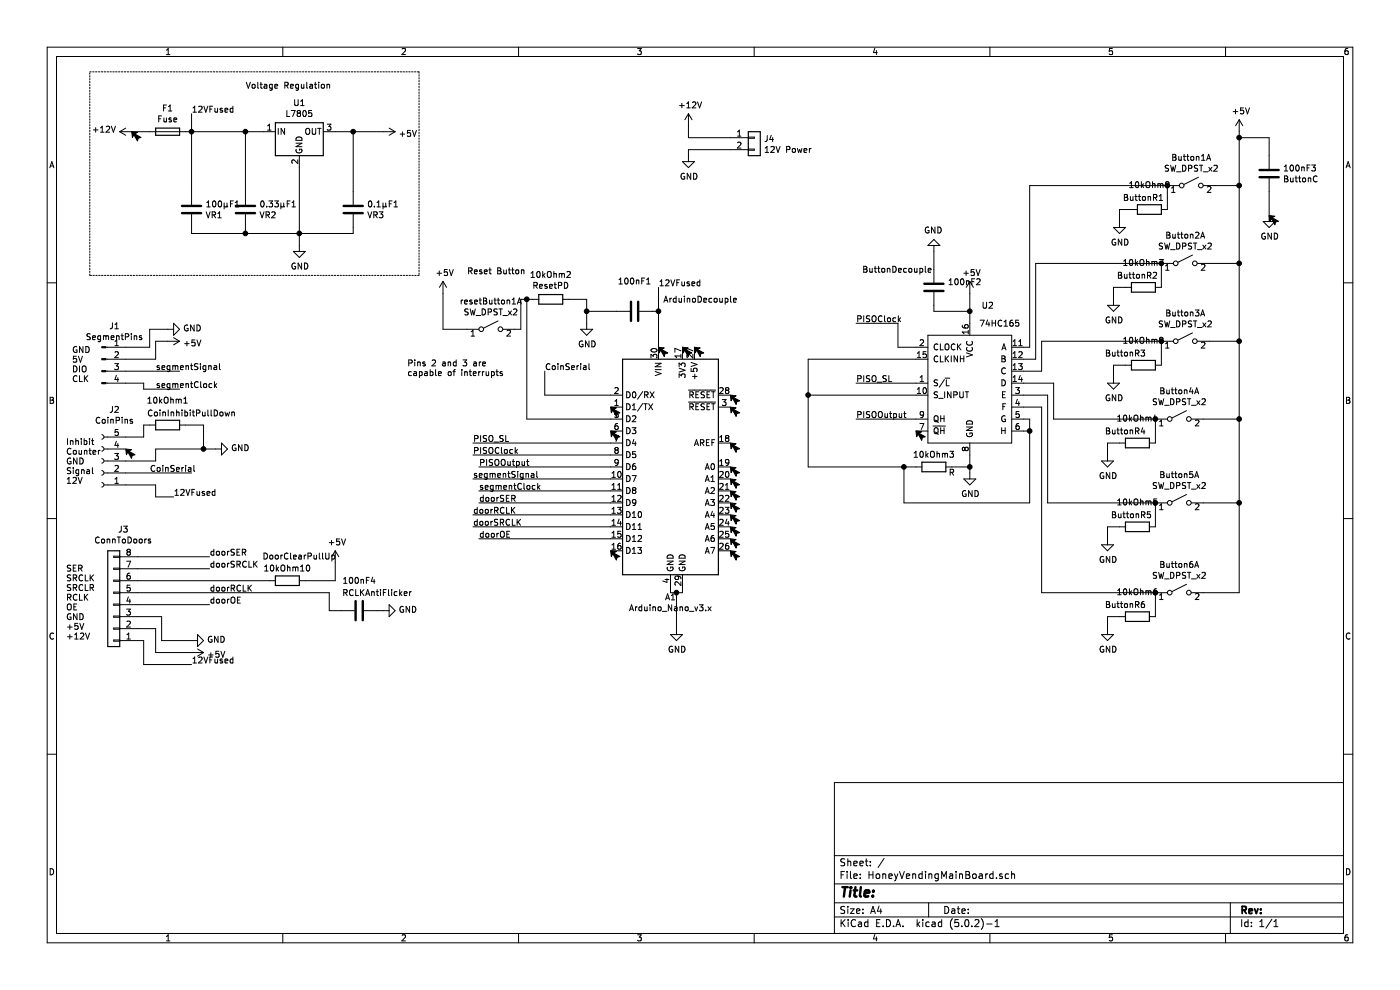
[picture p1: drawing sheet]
EESchema Schematic File Version 4
LIBS:HoneyVendingMainBoard-cache
EELAYER 26 0
EELAYER END
$Descr A4 11693 8268
encoding utf-8
Sheet 1 1
Title ""
Date ""
Rev ""
Comp ""
Comment1 ""
Comment2 ""
Comment3 ""
Comment4 ""
$EndDescr
$Comp
L Switch:SW_DPST_x2 Button1
U 1 1
P 9950 1550
F 0 "Button1" H 9950 1785 50  0000 C CNN
F 1 "SW_DPST_x2" H 9950 1694 50  0000 C CNN
F 2 "Button_Switch_THT:SW_PUSH_6mm_H9.5mm" H 9950 1550 50  0001 C CNN
F 3 "~" H 9950 1550 50  0001 C CNN
	1    9950 1550
	1    0    0    -1  
$EndComp
$Comp
L power:GND #PWR0101
U 1 1
P 9350 1850
F 0 "#PWR0101" H 9350 1600 50  0001 C CNN
F 1 "GND" H 9355 1677 50  0000 C CNN
F 2 "" H 9350 1850 50  0001 C CNN
F 3 "" H 9350 1850 50  0001 C CNN
	1    9350 1850
	1    0    0    -1  
$EndComp
$Comp
L Device:R 10kOhm9
U 1 1
P 9600 1750
F 0 "10kOhm9" V 9393 1750 50  0000 C CNN
F 1 "ButtonR1" V 9500 1700 50  0000 C CNN
F 2 "Resistor_SMD:R_0805_2012Metric_Pad1.15x1.40mm_HandSolder" V 9530 1750 50  0001 C CNN
F 3 "~" H 9600 1750 50  0001 C CNN
	1    9600 1750
	0    1    1    0   
$EndComp
Wire Wire Line
	9750 1550 9750 1750
Wire Wire Line
	9450 1750 9350 1750
Wire Wire Line
	9350 1750 9350 1850
$Comp
L power:+5V #PWR0102
U 1 1
P 10350 1100
F 0 "#PWR0102" H 10350 950 50  0001 C CNN
F 1 "+5V" H 10365 1273 50  0000 C CNN
F 2 "" H 10350 1100 50  0001 C CNN
F 3 "" H 10350 1100 50  0001 C CNN
	1    10350 1100
	1    0    0    -1  
$EndComp
$Comp
L Switch:SW_DPST_x2 Button2
U 1 1
P 9900 2200
F 0 "Button2" H 9900 2435 50  0000 C CNN
F 1 "SW_DPST_x2" H 9900 2344 50  0000 C CNN
F 2 "Button_Switch_THT:SW_PUSH_6mm_H9.5mm" H 9900 2200 50  0001 C CNN
F 3 "~" H 9900 2200 50  0001 C CNN
	1    9900 2200
	1    0    0    -1  
$EndComp
$Comp
L power:GND #PWR0103
U 1 1
P 9300 2500
F 0 "#PWR0103" H 9300 2250 50  0001 C CNN
F 1 "GND" H 9305 2327 50  0000 C CNN
F 2 "" H 9300 2500 50  0001 C CNN
F 3 "" H 9300 2500 50  0001 C CNN
	1    9300 2500
	1    0    0    -1  
$EndComp
$Comp
L Device:R 10kOhm7
U 1 1
P 9550 2400
F 0 "10kOhm7" V 9343 2400 50  0000 C CNN
F 1 "ButtonR2" V 9450 2350 50  0000 C CNN
F 2 "Resistor_SMD:R_0805_2012Metric_Pad1.15x1.40mm_HandSolder" V 9480 2400 50  0001 C CNN
F 3 "~" H 9550 2400 50  0001 C CNN
	1    9550 2400
	0    1    1    0   
$EndComp
Wire Wire Line
	9700 2200 9700 2400
Wire Wire Line
	9400 2400 9300 2400
Wire Wire Line
	9300 2400 9300 2500
$Comp
L power:GND #PWR0104
U 1 1
P 9300 3150
F 0 "#PWR0104" H 9300 2900 50  0001 C CNN
F 1 "GND" H 9305 2977 50  0000 C CNN
F 2 "" H 9300 3150 50  0001 C CNN
F 3 "" H 9300 3150 50  0001 C CNN
	1    9300 3150
	1    0    0    -1  
$EndComp
$Comp
L Device:R 10kOhm8
U 1 1
P 9550 3050
F 0 "10kOhm8" V 9343 3050 50  0000 C CNN
F 1 "ButtonR3" V 9450 2900 50  0000 C CNN
F 2 "Resistor_SMD:R_0805_2012Metric_Pad1.15x1.40mm_HandSolder" V 9480 3050 50  0001 C CNN
F 3 "~" H 9550 3050 50  0001 C CNN
	1    9550 3050
	0    1    1    0   
$EndComp
Wire Wire Line
	9700 2850 9700 3050
Wire Wire Line
	9400 3050 9300 3050
Wire Wire Line
	9300 3050 9300 3150
$Comp
L power:GND #PWR0105
U 1 1
P 9250 3800
F 0 "#PWR0105" H 9250 3550 50  0001 C CNN
F 1 "GND" H 9255 3627 50  0000 C CNN
F 2 "" H 9250 3800 50  0001 C CNN
F 3 "" H 9250 3800 50  0001 C CNN
	1    9250 3800
	1    0    0    -1  
$EndComp
$Comp
L Device:R 10kOhm4
U 1 1
P 9500 3700
F 0 "10kOhm4" V 9293 3700 50  0000 C CNN
F 1 "ButtonR4" V 9400 3600 50  0000 C CNN
F 2 "Resistor_SMD:R_0805_2012Metric_Pad1.15x1.40mm_HandSolder" V 9430 3700 50  0001 C CNN
F 3 "~" H 9500 3700 50  0001 C CNN
	1    9500 3700
	0    1    1    0   
$EndComp
Wire Wire Line
	9650 3500 9650 3700
Wire Wire Line
	9350 3700 9250 3700
Wire Wire Line
	9250 3700 9250 3800
$Comp
L Switch:SW_DPST_x2 Button5
U 1 1
P 9850 4200
F 0 "Button5" H 9850 4435 50  0000 C CNN
F 1 "SW_DPST_x2" H 9850 4344 50  0000 C CNN
F 2 "Button_Switch_THT:SW_PUSH_6mm_H9.5mm" H 9850 4200 50  0001 C CNN
F 3 "~" H 9850 4200 50  0001 C CNN
	1    9850 4200
	1    0    0    -1  
$EndComp
$Comp
L power:GND #PWR0106
U 1 1
P 9250 4500
F 0 "#PWR0106" H 9250 4250 50  0001 C CNN
F 1 "GND" H 9255 4327 50  0000 C CNN
F 2 "" H 9250 4500 50  0001 C CNN
F 3 "" H 9250 4500 50  0001 C CNN
	1    9250 4500
	1    0    0    -1  
$EndComp
$Comp
L Device:R 10kOhm5
U 1 1
P 9500 4400
F 0 "10kOhm5" V 9293 4400 50  0000 C CNN
F 1 "ButtonR5" V 9400 4350 50  0000 C CNN
F 2 "Resistor_SMD:R_0805_2012Metric_Pad1.15x1.40mm_HandSolder" V 9430 4400 50  0001 C CNN
F 3 "~" H 9500 4400 50  0001 C CNN
	1    9500 4400
	0    1    1    0   
$EndComp
Wire Wire Line
	9650 4200 9650 4400
Wire Wire Line
	9350 4400 9250 4400
Wire Wire Line
	9250 4400 9250 4500
$Comp
L power:GND #PWR0107
U 1 1
P 9250 5250
F 0 "#PWR0107" H 9250 5000 50  0001 C CNN
F 1 "GND" H 9255 5077 50  0000 C CNN
F 2 "" H 9250 5250 50  0001 C CNN
F 3 "" H 9250 5250 50  0001 C CNN
	1    9250 5250
	1    0    0    -1  
$EndComp
$Comp
L Device:R 10kOhm6
U 1 1
P 9500 5150
F 0 "10kOhm6" V 9293 5150 50  0000 C CNN
F 1 "ButtonR6" V 9400 5050 50  0000 C CNN
F 2 "Resistor_SMD:R_0805_2012Metric_Pad1.15x1.40mm_HandSolder" V 9430 5150 50  0001 C CNN
F 3 "~" H 9500 5150 50  0001 C CNN
	1    9500 5150
	0    1    1    0   
$EndComp
Wire Wire Line
	9650 4950 9650 5150
Wire Wire Line
	9350 5150 9250 5150
Wire Wire Line
	9250 5150 9250 5250
Wire Wire Line
	10150 1550 10350 1550
Wire Wire Line
	10350 1550 10350 1150
Wire Wire Line
	10100 2200 10350 2200
Wire Wire Line
	10350 2200 10350 1550
Connection ~ 10350 1550
Wire Wire Line
	10100 2850 10350 2850
Wire Wire Line
	10350 2850 10350 2200
Connection ~ 10350 2200
Connection ~ 10350 2850
Wire Wire Line
	10050 4200 10350 4200
Wire Wire Line
	10050 4950 10350 4950
Wire Wire Line
	10350 4950 10350 4200
Connection ~ 10350 4200
$Comp
L power:+12V #PWR0108
U 1 1
P 1100 1100
F 0 "#PWR0108" H 1100 950 50  0001 C CNN
F 1 "+12V" V 1115 1228 50  0000 L CNN
F 2 "" H 1100 1100 50  0001 C CNN
F 3 "" H 1100 1100 50  0001 C CNN
	1    1100 1100
	0    -1   -1   0   
$EndComp
$Comp
L Device:Fuse F1
U 1 1
P 1400 1100
F 0 "F1" V 1203 1100 50  0000 C CNN
F 1 "Fuse" V 1294 1100 50  0000 C CNN
F 2 "Fuse:Fuseholder_Cylinder-5x20mm_Schurter_0031_8201_Horizontal_Open" V 1330 1100 50  0001 C CNN
F 3 "~" H 1400 1100 50  0001 C CNN
	1    1400 1100
	0    1    1    0   
$EndComp
$Comp
L Device:C 100µF1
U 1 1
P 1600 1750
F 0 "100µF1" H 1715 1796 50  0000 L CNN
F 1 "VR1" H 1715 1705 50  0000 L CNN
F 2 "Capacitor_THT:CP_Radial_D8.0mm_P3.50mm" H 1638 1600 50  0001 C CNN
F 3 "~" H 1600 1750 50  0001 C CNN
	1    1600 1750
	1    0    0    -1  
$EndComp
$Comp
L Device:C 0.33µF1
U 1 1
P 2050 1750
F 0 "0.33µF1" H 2165 1796 50  0000 L CNN
F 1 "VR2" H 2165 1705 50  0000 L CNN
F 2 "Capacitor_THT:C_Disc_D3.8mm_W2.6mm_P2.50mm" H 2088 1600 50  0001 C CNN
F 3 "~" H 2050 1750 50  0001 C CNN
	1    2050 1750
	1    0    0    -1  
$EndComp
$Comp
L Device:C 0.1µF1
U 1 1
P 2950 1750
F 0 "0.1µF1" H 3065 1796 50  0000 L CNN
F 1 "VR3" H 3065 1705 50  0000 L CNN
F 2 "Capacitor_THT:C_Disc_D6.0mm_W2.5mm_P5.00mm" H 2988 1600 50  0001 C CNN
F 3 "~" H 2950 1750 50  0001 C CNN
	1    2950 1750
	1    0    0    -1  
$EndComp
$Comp
L Regulator_Linear:L7805 U1
U 1 1
P 2500 1100
F 0 "U1" H 2500 1342 50  0000 C CNN
F 1 "L7805" H 2500 1251 50  0000 C CNN
F 2 "Package_TO_SOT_THT:TO-220F-3_Vertical" H 2525 950 50  0001 L CIN
F 3 "http://www.st.com/content/ccc/resource/technical/document/datasheet/41/4f/b3/b0/12/d4/47/88/CD00000444.pdf/files/CD00000444.pdf/jcr:content/translations/en.CD00000444.pdf" H 2500 1050 50  0001 C CNN
	1    2500 1100
	1    0    0    -1  
$EndComp
$Comp
L power:GND #PWR0109
U 1 1
P 2500 2050
F 0 "#PWR0109" H 2500 1800 50  0001 C CNN
F 1 "GND" H 2505 1877 50  0000 C CNN
F 2 "" H 2500 2050 50  0001 C CNN
F 3 "" H 2500 2050 50  0001 C CNN
	1    2500 2050
	1    0    0    -1  
$EndComp
Wire Wire Line
	1100 1100 1250 1100
Wire Wire Line
	1550 1100 1600 1100
Wire Wire Line
	1600 1100 1600 1600
Connection ~ 1600 1100
Wire Wire Line
	1600 1100 2050 1100
Wire Wire Line
	2050 1600 2050 1100
Connection ~ 2050 1100
Wire Wire Line
	2050 1100 2200 1100
Wire Wire Line
	1600 1900 1600 1950
Wire Wire Line
	1600 1950 2050 1950
Wire Wire Line
	2500 1950 2500 2050
Wire Wire Line
	2050 1900 2050 1950
Connection ~ 2050 1950
Wire Wire Line
	2050 1950 2500 1950
Wire Wire Line
	2950 1900 2950 1950
Wire Wire Line
	2950 1950 2500 1950
Connection ~ 2500 1950
Wire Wire Line
	2500 1400 2500 1950
Wire Wire Line
	2800 1100 2950 1100
Wire Wire Line
	2950 1100 2950 1600
$Comp
L power:+5V #PWR0110
U 1 1
P 3200 1100
F 0 "#PWR0110" H 3200 950 50  0001 C CNN
F 1 "+5V" V 3215 1228 50  0000 L CNN
F 2 "" H 3200 1100 50  0001 C CNN
F 3 "" H 3200 1100 50  0001 C CNN
	1    3200 1100
	0    1    1    0   
$EndComp
Wire Wire Line
	2950 1100 3200 1100
Connection ~ 2950 1100
$Comp
L MCU_Module:Arduino_Nano_v3.x A1
U 1 1
P 5600 3900
F 0 "A1" H 5600 2814 50  0000 C CNN
F 1 "Arduino_Nano_v3.x" H 5600 2723 50  0000 C CNN
F 2 "Module:Arduino_Nano" H 5600 3900 50  0001 C CIN
F 3 "http://www.mouser.com/pdfdocs/Gravitech_Arduino_Nano3_0.pdf" H 5600 3900 50  0001 C CNN
	1    5600 3900
	1    0    0    -1  
$EndComp
$Comp
L Connector:Conn_01x05_Female J2
U 1 1
P 850 3850
F 0 "J2" H 744 3425 50  0000 C CNN
F 1 "CoinPins" H 744 3516 50  0000 C CNN
F 2 "Connector_PinHeader_2.54mm:PinHeader_1x05_P2.54mm_Vertical" H 850 3850 50  0001 C CNN
F 3 "~" H 850 3850 50  0001 C CNN
	1    850  3850
	-1   0    0    1   
$EndComp
Text Notes 550  4050 0    50   ~ 0
Inhibit\nCounter\nGND\nSignal\n12V
$Comp
L power:GND #PWR0111
U 1 1
P 1800 3750
F 0 "#PWR0111" H 1800 3500 50  0001 C CNN
F 1 "GND" V 1805 3622 50  0000 R CNN
F 2 "" H 1800 3750 50  0001 C CNN
F 3 "" H 1800 3750 50  0001 C CNN
	1    1800 3750
	0    -1   -1   0   
$EndComp
Wire Wire Line
	1050 3850 1300 3850
Wire Wire Line
	1300 3850 1300 3750
Wire Wire Line
	1050 4050 1300 4050
Wire Wire Line
	1300 4050 1300 4150
Wire Wire Line
	1300 4150 1450 4150
$Comp
L Connector:Conn_01x04_Male J1
U 1 1
P 850 3000
F 0 "J1" H 956 3278 50  0000 C CNN
F 1 "SegmentPins" H 956 3187 50  0000 C CNN
F 2 "Connector:NS-Tech_Grove_1x04_P2mm_Vertical" H 850 3000 50  0001 C CNN
F 3 "~" H 850 3000 50  0001 C CNN
	1    850  3000
	1    0    0    -1  
$EndComp
Text Notes 600  3200 0    50   ~ 0
GND\n5V\nDIO\nCLK
$Comp
L power:GND #PWR0113
U 1 1
P 1400 2750
F 0 "#PWR0113" H 1400 2500 50  0001 C CNN
F 1 "GND" V 1405 2622 50  0000 R CNN
F 2 "" H 1400 2750 50  0001 C CNN
F 3 "" H 1400 2750 50  0001 C CNN
	1    1400 2750
	0    -1   -1   0   
$EndComp
$Comp
L power:+5V #PWR0114
U 1 1
P 1400 2850
F 0 "#PWR0114" H 1400 2700 50  0001 C CNN
F 1 "+5V" V 1415 2978 50  0000 L CNN
F 2 "" H 1400 2850 50  0001 C CNN
F 3 "" H 1400 2850 50  0001 C CNN
	1    1400 2850
	0    1    1    0   
$EndComp
Wire Wire Line
	1050 2900 1250 2900
Wire Wire Line
	1250 2900 1250 2750
Wire Wire Line
	1400 2850 1300 2850
Wire Wire Line
	1300 2850 1300 3000
Wire Wire Line
	1300 3000 1050 3000
Connection ~ 9750 1550
Connection ~ 9700 2200
$Comp
L power:+5V #PWR0115
U 1 1
P 8100 2450
F 0 "#PWR0115" H 8100 2300 50  0001 C CNN
F 1 "+5V" H 8115 2623 50  0000 C CNN
F 2 "" H 8100 2450 50  0001 C CNN
F 3 "" H 8100 2450 50  0001 C CNN
	1    8100 2450
	1    0    0    -1  
$EndComp
$Comp
L power:GND #PWR0116
U 1 1
P 8100 3950
F 0 "#PWR0116" H 8100 3700 50  0001 C CNN
F 1 "GND" H 8105 3777 50  0000 C CNN
F 2 "" H 8100 3950 50  0001 C CNN
F 3 "" H 8100 3950 50  0001 C CNN
	1    8100 3950
	1    0    0    -1  
$EndComp
Text Notes 3400 3150 0    50   ~ 0
Pins 2 and 3 are \ncapable of interrupts
$Comp
L Device:C 100nF1
U 1 1
P 5300 2600
F 0 "100nF1" V 5048 2600 50  0000 C CNN
F 1 "ArduinoDecouple" V 5200 3150 50  0000 C CNN
F 2 "Capacitor_THT:C_Disc_D6.0mm_W2.5mm_P5.00mm" H 5338 2450 50  0001 C CNN
F 3 "~" H 5300 2600 50  0001 C CNN
	1    5300 2600
	0    1    1    0   
$EndComp
$Comp
L power:GND #PWR0117
U 1 1
P 5650 5250
F 0 "#PWR0117" H 5650 5000 50  0001 C CNN
F 1 "GND" H 5655 5077 50  0000 C CNN
F 2 "" H 5650 5250 50  0001 C CNN
F 3 "" H 5650 5250 50  0001 C CNN
	1    5650 5250
	1    0    0    -1  
$EndComp
$Comp
L power:GND #PWR0118
U 1 1
P 4900 2700
F 0 "#PWR0118" H 4900 2450 50  0001 C CNN
F 1 "GND" H 4905 2527 50  0000 C CNN
F 2 "" H 4900 2700 50  0001 C CNN
F 3 "" H 4900 2700 50  0001 C CNN
	1    4900 2700
	1    0    0    -1  
$EndComp
Wire Wire Line
	5500 2400 5500 2600
Wire Wire Line
	5500 2600 5450 2600
Wire Wire Line
	5500 2900 5500 2600
Connection ~ 5500 2600
Wire Wire Line
	5150 2600 4900 2600
Wire Wire Line
	5600 4900 5600 4950
Wire Wire Line
	5600 4950 5650 4950
Wire Wire Line
	5700 4950 5700 4900
Wire Wire Line
	5650 4950 5650 5250
Connection ~ 5650 4950
Wire Wire Line
	5650 4950 5700 4950
Wire Wire Line
	1050 3100 1500 3100
Wire Wire Line
	1500 3250 1200 3250
Wire Wire Line
	1200 3250 1200 3200
Wire Wire Line
	1200 3200 1050 3200
$Comp
L 74xx:74HC165 U2
U 1 1
P 8100 3250
F 0 "U2" H 8250 3950 50  0000 C CNN
F 1 "74HC165" H 8350 3800 50  0000 C CNN
F 2 "Customs:74HC165" H 8800 2750 50  0001 C CNN
F 3 "" H 8800 2750 50  0001 C CNN
	1    8100 3250
	1    0    0    -1  
$EndComp
Wire Wire Line
	8550 2900 8600 2900
Wire Wire Line
	8600 2900 8600 1550
Wire Wire Line
	8600 1550 9750 1550
Wire Wire Line
	8650 2200 8650 3000
Wire Wire Line
	8650 3000 8550 3000
Wire Wire Line
	8650 2200 9700 2200
Wire Wire Line
	8550 3100 8700 3100
Wire Wire Line
	8700 3100 8700 2850
Wire Wire Line
	8700 2850 9700 2850
Wire Wire Line
	9650 3500 8800 3500
Wire Wire Line
	8800 3500 8800 3200
Wire Wire Line
	8800 3200 8550 3200
Wire Wire Line
	9650 4200 8750 4200
Wire Wire Line
	8750 4200 8750 3300
Wire Wire Line
	8750 3300 8550 3300
Connection ~ 9650 4200
Wire Wire Line
	9650 4950 8700 4950
Wire Wire Line
	8700 4950 8700 3400
Wire Wire Line
	8700 3400 8550 3400
Wire Wire Line
	8100 2450 8100 2600
Wire Wire Line
	7500 2700 7500 2900
Wire Wire Line
	7500 2900 7650 2900
Wire Wire Line
	8550 3600 8600 3600
Wire Wire Line
	8550 3500 8600 3500
Wire Wire Line
	8600 3500 8600 3600
Connection ~ 8600 3600
$Comp
L Device:R 10kOhm3
U 1 1
P 7800 3900
F 0 "10kOhm3" V 7900 3900 50  0000 C CNN
F 1 "R" V 7750 3750 50  0000 C CNN
F 2 "Resistor_SMD:R_0805_2012Metric_Pad1.15x1.40mm_HandSolder" V 7730 3900 50  0001 C CNN
F 3 "~" H 7800 3900 50  0001 C CNN
	1    7800 3900
	0    -1   -1   0   
$EndComp
Wire Wire Line
	8100 3800 8100 3900
Wire Wire Line
	6750 3000 6750 3300
Wire Wire Line
	6750 3900 7550 3900
Wire Wire Line
	6750 3000 7650 3000
Wire Wire Line
	6750 3300 7650 3300
Connection ~ 6750 3300
Wire Wire Line
	6750 3300 6750 3900
Wire Wire Line
	7950 3900 8100 3900
Connection ~ 8100 3900
Wire Wire Line
	8100 3900 8100 3950
Wire Wire Line
	8600 4200 7550 4200
Wire Wire Line
	7550 4200 7550 3900
Wire Wire Line
	8600 3600 8600 4200
Connection ~ 7550 3900
Wire Wire Line
	7550 3900 7650 3900
$Comp
L power:GND #PWR0120
U 1 1
P 7800 2100
F 0 "#PWR0120" H 7800 1850 50  0001 C CNN
F 1 "GND" H 7805 1927 50  0000 C CNN
F 2 "" H 7800 2100 50  0001 C CNN
F 3 "" H 7800 2100 50  0001 C CNN
	1    7800 2100
	-1   0    0    1   
$EndComp
$Comp
L Device:C 100nF2
U 1 1
P 7800 2400
F 0 "100nF2" H 7915 2446 50  0000 L CNN
F 1 "ButtonDecouple" H 7200 2550 50  0000 L CNN
F 2 "Capacitor_THT:C_Disc_D6.0mm_W2.5mm_P5.00mm" H 7838 2250 50  0001 C CNN
F 3 "~" H 7800 2400 50  0001 C CNN
	1    7800 2400
	1    0    0    -1  
$EndComp
Wire Wire Line
	7800 2100 7800 2250
Wire Wire Line
	7800 2550 7800 2600
Wire Wire Line
	7800 2600 8100 2600
Connection ~ 8100 2600
Wire Wire Line
	8100 2600 8100 2700
$Comp
L Switch:SW_DPST_x2 resetButton1
U 1 1
P 4100 2750
F 0 "resetButton1" H 4100 2985 50  0000 C CNN
F 1 "SW_DPST_x2" H 4100 2894 50  0000 C CNN
F 2 "Button_Switch_THT:SW_PUSH_6mm_H9.5mm" H 4100 2750 50  0001 C CNN
F 3 "~" H 4100 2750 50  0001 C CNN
	1    4100 2750
	1    0    0    -1  
$EndComp
$Comp
L power:+5V #PWR0121
U 1 1
P 3700 2450
F 0 "#PWR0121" H 3700 2300 50  0001 C CNN
F 1 "+5V" H 3715 2623 50  0000 C CNN
F 2 "" H 3700 2450 50  0001 C CNN
F 3 "" H 3700 2450 50  0001 C CNN
	1    3700 2450
	1    0    0    -1  
$EndComp
$Comp
L Device:R 10kOhm2
U 1 1
P 4600 2500
F 0 "10kOhm2" V 4393 2500 50  0000 C CNN
F 1 "ResetPD" V 4484 2500 50  0000 C CNN
F 2 "Resistor_SMD:R_0805_2012Metric_Pad1.15x1.40mm_HandSolder" V 4530 2500 50  0001 C CNN
F 3 "~" H 4600 2500 50  0001 C CNN
	1    4600 2500
	0    1    1    0   
$EndComp
Wire Wire Line
	4300 2750 4350 2750
Wire Wire Line
	4350 2750 4350 2500
Wire Wire Line
	4350 2500 4400 2500
Wire Wire Line
	4750 2500 4900 2500
Wire Wire Line
	4900 2500 4900 2600
Wire Wire Line
	3900 2750 3700 2750
Wire Wire Line
	3700 2750 3700 2450
$Comp
L Device:R 10kOhm1
U 1 1
P 1400 3550
F 0 "10kOhm1" V 1193 3550 50  0000 C CNN
F 1 "CoinInhibitPullDown" V 1300 3750 50  0000 C CNN
F 2 "Resistor_SMD:R_0805_2012Metric_Pad1.15x1.40mm_HandSolder" V 1330 3550 50  0001 C CNN
F 3 "~" H 1400 3550 50  0001 C CNN
	1    1400 3550
	0    1    1    0   
$EndComp
Wire Wire Line
	1050 3650 1200 3650
Wire Wire Line
	1200 3650 1200 3550
Wire Wire Line
	1200 3550 1250 3550
Wire Wire Line
	1300 3750 1700 3750
Wire Wire Line
	1550 3550 1700 3550
Wire Wire Line
	1700 3550 1700 3750
Connection ~ 1700 3750
Wire Wire Line
	1700 3750 1800 3750
Text Notes 3900 2300 0    50   ~ 0
Reset Button
Text Notes 2050 750  0    50   ~ 0
Voltage Regulation
Wire Notes Line
	3500 600  3500 2300
Wire Notes Line
	3500 2300 750  2300
Wire Notes Line
	750  2300 750  600 
Wire Notes Line
	750  600  3500 600 
Wire Wire Line
	10350 2850 10350 3500
$Comp
L Switch:SW_DPST_x2 Button3
U 1 1
P 9900 2850
F 0 "Button3" H 9900 3085 50  0000 C CNN
F 1 "SW_DPST_x2" H 9900 2994 50  0000 C CNN
F 2 "Button_Switch_THT:SW_PUSH_6mm_H9.5mm" H 9900 2850 50  0001 C CNN
F 3 "~" H 9900 2850 50  0001 C CNN
	1    9900 2850
	1    0    0    -1  
$EndComp
Connection ~ 9700 2850
$Comp
L Switch:SW_DPST_x2 Button4
U 1 1
P 9850 3500
F 0 "Button4" H 9850 3735 50  0000 C CNN
F 1 "SW_DPST_x2" H 9850 3644 50  0000 C CNN
F 2 "Button_Switch_THT:SW_PUSH_6mm_H9.5mm" H 9850 3500 50  0001 C CNN
F 3 "~" H 9850 3500 50  0001 C CNN
	1    9850 3500
	1    0    0    -1  
$EndComp
Connection ~ 9650 3500
$Comp
L Switch:SW_DPST_x2 Button6
U 1 1
P 9850 4950
F 0 "Button6" H 9850 5185 50  0000 C CNN
F 1 "SW_DPST_x2" H 9850 5094 50  0000 C CNN
F 2 "Button_Switch_THT:SW_PUSH_6mm_H9.5mm" H 9850 4950 50  0001 C CNN
F 3 "~" H 9850 4950 50  0001 C CNN
	1    9850 4950
	1    0    0    -1  
$EndComp
Connection ~ 9650 4950
Wire Wire Line
	10050 3500 10350 3500
Connection ~ 10350 3500
Wire Wire Line
	10350 3500 10350 4200
$Comp
L Connector_Generic:Conn_01x08 J3
U 1 1
P 950 5050
F 0 "J3" H 870 4425 50  0000 C CNN
F 1 "ConnToDoors" H 870 4516 50  0000 C CNN
F 2 "Connector_PinHeader_2.54mm:PinHeader_2x04_P2.54mm_Vertical" H 950 5050 50  0001 C CNN
F 3 "~" H 950 5050 50  0001 C CNN
	1    950  5050
	-1   0    0    1   
$EndComp
Text Notes 550  5350 0    50   ~ 0
SER\nSRCLK\nSRCLR\nRCLK\nOE\nGND\n+5V\n+12V
$Comp
L power:GND #PWR0123
U 1 1
P 1600 5350
F 0 "#PWR0123" H 1600 5100 50  0001 C CNN
F 1 "GND" V 1605 5222 50  0000 R CNN
F 2 "" H 1600 5350 50  0001 C CNN
F 3 "" H 1600 5350 50  0001 C CNN
	1    1600 5350
	0    -1   -1   0   
$EndComp
$Comp
L power:+5V #PWR0124
U 1 1
P 1600 5450
F 0 "#PWR0124" H 1600 5300 50  0001 C CNN
F 1 "+5V" V 1615 5578 50  0000 L CNN
F 2 "" H 1600 5450 50  0001 C CNN
F 3 "" H 1600 5450 50  0001 C CNN
	1    1600 5450
	0    1    1    0   
$EndComp
Wire Wire Line
	1150 5350 1200 5350
Wire Wire Line
	1200 5350 1200 5550
Wire Wire Line
	1200 5550 1600 5550
Wire Wire Line
	1600 5450 1300 5450
Wire Wire Line
	1300 5450 1300 5250
Wire Wire Line
	1300 5250 1150 5250
Wire Wire Line
	1150 5150 1350 5150
Wire Wire Line
	1350 5150 1350 5350
Wire Wire Line
	1350 5350 1600 5350
Wire Wire Line
	1750 4750 1150 4750
$Comp
L Connector_Generic:Conn_01x02 J4
U 1 1
P 6300 1150
F 0 "J4" H 6379 1142 50  0000 L CNN
F 1 "12V Power" H 6379 1051 50  0000 L CNN
F 2 "Connector_BarrelJack:BarrelJack_Horizontal" H 6300 1150 50  0001 C CNN
F 3 "~" H 6300 1150 50  0001 C CNN
	1    6300 1150
	1    0    0    -1  
$EndComp
$Comp
L power:+12V #PWR0125
U 1 1
P 5750 1050
F 0 "#PWR0125" H 5750 900 50  0001 C CNN
F 1 "+12V" H 5765 1223 50  0000 C CNN
F 2 "" H 5750 1050 50  0001 C CNN
F 3 "" H 5750 1050 50  0001 C CNN
	1    5750 1050
	1    0    0    -1  
$EndComp
$Comp
L power:GND #PWR0126
U 1 1
P 5750 1300
F 0 "#PWR0126" H 5750 1050 50  0001 C CNN
F 1 "GND" H 5755 1127 50  0000 C CNN
F 2 "" H 5750 1300 50  0001 C CNN
F 3 "" H 5750 1300 50  0001 C CNN
	1    5750 1300
	1    0    0    -1  
$EndComp
Wire Wire Line
	6100 1150 5750 1150
Wire Wire Line
	5750 1150 5750 1050
Wire Wire Line
	6100 1250 5750 1250
Wire Wire Line
	5750 1250 5750 1300
Wire Wire Line
	1250 2750 1400 2750
Wire Wire Line
	1600 1100 1600 950 
Text Label 1600 950  0    50   ~ 0
12VFused
Text Label 5500 2400 0    50   ~ 0
12VFused
Text Label 1450 4150 0    50   ~ 0
12VFused
Text Label 1600 5550 0    50   ~ 0
12VFused
$Comp
L Device:C 100nF3
U 1 1
P 10600 1450
F 0 "100nF3" H 10715 1496 50  0000 L CNN
F 1 "ButtonC" H 10715 1405 50  0000 L CNN
F 2 "Capacitor_THT:C_Disc_D6.0mm_W2.5mm_P5.00mm" H 10638 1300 50  0001 C CNN
F 3 "~" H 10600 1450 50  0001 C CNN
	1    10600 1450
	1    0    0    -1  
$EndComp
$Comp
L power:GND #PWR0112
U 1 1
P 10600 1800
F 0 "#PWR0112" H 10600 1550 50  0001 C CNN
F 1 "GND" H 10605 1627 50  0000 C CNN
F 2 "" H 10600 1800 50  0001 C CNN
F 3 "" H 10600 1800 50  0001 C CNN
	1    10600 1800
	1    0    0    -1  
$EndComp
Wire Wire Line
	10350 1150 10600 1150
Wire Wire Line
	10600 1150 10600 1300
Connection ~ 10350 1150
Wire Wire Line
	10350 1150 10350 1100
Wire Wire Line
	10600 1600 10600 1800
Text Label 4550 3100 0    50   ~ 0
CoinSerial
Text Label 3950 3700 0    50   ~ 0
PISO_SL
Text Label 3950 3800 0    50   ~ 0
PISOClock
Text Label 4000 3900 0    50   ~ 0
PISOOutput
Text Label 3950 4000 0    50   ~ 0
segmentSignal
Text Label 4000 4100 0    50   ~ 0
segmentClock
Text Label 4000 4200 0    50   ~ 0
doorSER
Text Label 3950 4300 0    50   ~ 0
doorRCLK
Text Label 3950 4400 0    50   ~ 0
doorSRCLK
Text Label 4000 4500 0    50   ~ 0
doorOE
Text Label 1300 3100 0    50   ~ 0
segmentSignal
Text Label 1300 3250 0    50   ~ 0
segmentClock
Wire Wire Line
	1050 3950 1600 3950
Text Label 1250 3950 0    50   ~ 0
CoinSerial
Wire Wire Line
	1150 4650 1750 4650
Wire Wire Line
	1150 5050 1750 5050
Text Label 1750 4650 0    50   ~ 0
doorSER
Text Label 1750 4750 0    50   ~ 0
doorSRCLK
Text Label 1750 4950 0    50   ~ 0
doorRCLK
Text Label 1750 5050 0    50   ~ 0
doorOE
$Comp
L Device:R 10kOhm10
U 1 1
P 2400 4850
F 0 "10kOhm10" V 2500 4850 50  0000 C CNN
F 1 "DoorClearPullUp" V 2600 4750 50  0000 C CNN
F 2 "Resistor_SMD:R_0805_2012Metric_Pad1.15x1.40mm_HandSolder" V 2330 4850 50  0001 C CNN
F 3 "~" H 2400 4850 50  0001 C CNN
	1    2400 4850
	0    -1   -1   0   
$EndComp
Wire Wire Line
	1150 4850 2250 4850
Wire Wire Line
	2550 4850 2800 4850
$Comp
L power:+5V #PWR0119
U 1 1
P 2800 4700
F 0 "#PWR0119" H 2800 4550 50  0001 C CNN
F 1 "+5V" H 2815 4873 50  0000 C CNN
F 2 "" H 2800 4700 50  0001 C CNN
F 3 "" H 2800 4700 50  0001 C CNN
	1    2800 4700
	1    0    0    -1  
$EndComp
Wire Wire Line
	2800 4850 2800 4700
Wire Wire Line
	7150 3500 7650 3500
Wire Wire Line
	7150 3200 7650 3200
Wire Wire Line
	7500 2700 7150 2700
Text Label 7150 3500 0    50   ~ 0
PISOOutput
Text Label 7150 3200 0    50   ~ 0
PISO_SL
Text Label 7150 2700 0    50   ~ 0
PISOClock
Wire Wire Line
	4400 2500 4400 3500
Wire Wire Line
	4400 3500 5100 3500
Connection ~ 4400 2500
Wire Wire Line
	4400 2500 4450 2500
Wire Wire Line
	5100 3700 3950 3700
Wire Wire Line
	3950 3800 5100 3800
Wire Wire Line
	5100 3900 4000 3900
Wire Wire Line
	3950 4000 5100 4000
Wire Wire Line
	5100 4100 4000 4100
Wire Wire Line
	4000 4200 5100 4200
Wire Wire Line
	5100 4300 3950 4300
Wire Wire Line
	3950 4400 5100 4400
Wire Wire Line
	5100 4500 4000 4500
Wire Wire Line
	4550 3100 4550 3300
Wire Wire Line
	4550 3300 5100 3300
$Comp
L Device:C 100nF4
U 1 1
P 3000 5100
F 0 "100nF4" V 2748 5100 50  0000 C CNN
F 1 "RCLKAntiFlicker" V 2850 5250 50  0000 C CNN
F 2 "Capacitor_THT:C_Disc_D6.0mm_W2.5mm_P5.00mm" H 3038 4950 50  0001 C CNN
F 3 "~" H 3000 5100 50  0001 C CNN
	1    3000 5100
	0    1    1    0   
$EndComp
Wire Wire Line
	2750 4950 2750 5100
Wire Wire Line
	2750 5100 2850 5100
Wire Wire Line
	1150 4950 2750 4950
$Comp
L power:GND #PWR0122
U 1 1
P 3200 5100
F 0 "#PWR0122" H 3200 4850 50  0001 C CNN
F 1 "GND" V 3205 4972 50  0000 R CNN
F 2 "" H 3200 5100 50  0001 C CNN
F 3 "" H 3200 5100 50  0001 C CNN
	1    3200 5100
	0    -1   -1   0   
$EndComp
Wire Wire Line
	3150 5100 3200 5100
Wire Wire Line
	4900 2600 4900 2700
Connection ~ 4900 2600
$EndSCHEMATC
